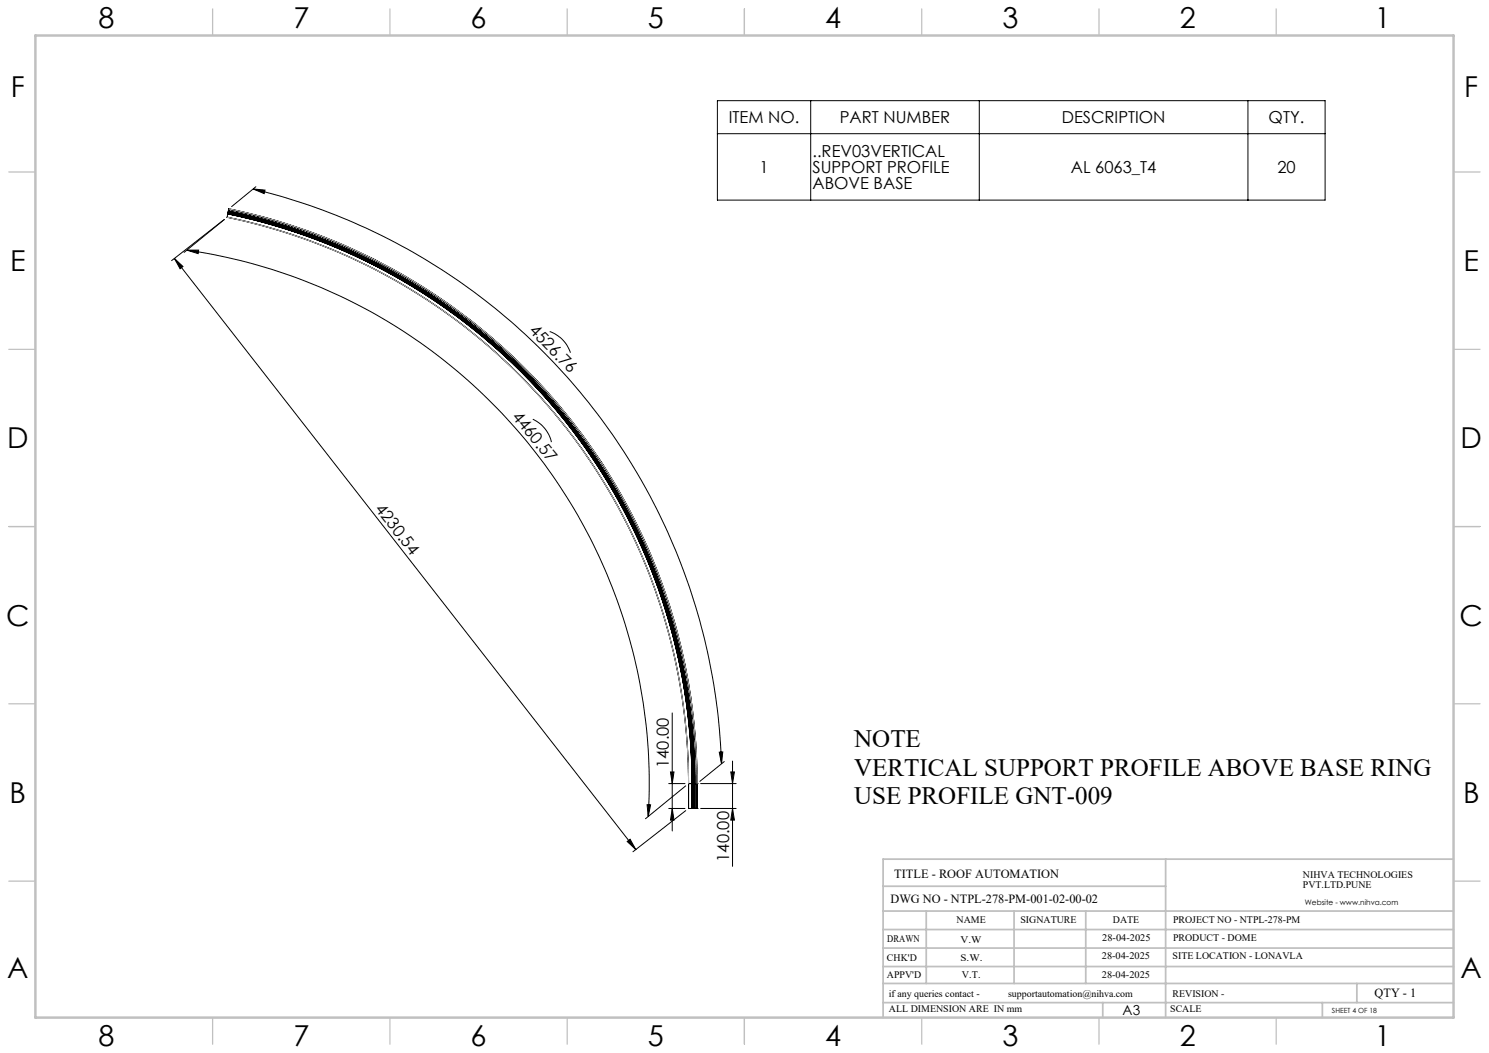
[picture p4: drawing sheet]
<svg xmlns="http://www.w3.org/2000/svg" width="420mm" height="297mm" viewBox="0 0 420 297" stroke-linecap="round" stroke-linejoin="round" font-family="sans-serif">
<g fill="none" stroke="#000" stroke-width=".28">
<path d="M202.4 28.4h171.4v28h-171.4zM202.4 37.7h171.4M228.7 28.4v28M276.2 28.4v28M352 28.4v28M64.3 59.8a164.6 164.6 0 0 1 131.5 161.2 164.6 164.6 0 0 0-131.5-161.2zM64.4 59.5a164.9 164.9 0 0 1 131.6 161.5M64.4 59.5h.1M64.4 59.5l-.1 .5M64.5 59a165.3 165.3 0 0 1 132.1 162M64.5 59.1a165.3 165.3 0 0 1 132 161.9M64.5 59v.1"/>
<path d="M64.5 59.1l-.1 .4M71.4 53.3l3.4 .3-.3 1zM71.4 53.3a172.6 172.6 0 0 1 132.1 162.1M72.2 52.7l-6.9 5.6M49.2 72.9l2.4 2.3-.8 .6zM49.2 72.9l130.2 166.7M51.9 71.2l11.4-9.3-14.9 11.6M52.7 70.6h3.3l-.1 .9zM52.7 70.6a151.9 151.9 0 0 1 130.1 159.7M64.1 61.3a163.1 163.1 0 0 1 130.1 159.7M64.1 61.3a163.2 163.2 0 0 1 130.1 159.7M64.1 61.3h.1"/>
<path d="M64.2 60.3a164 164 0 0 1 131 160.7M64.2 60.3a164.2 164.2 0 0 1 131 160.7M64.2 60.3h.1M64.2 60.3l-.1 1M64.3 60a164.3 164.3 0 0 1 131.2 161M64.3 60a164.4 164.4 0 0 1 131.2 161M64.3 60h.1M64.3 60l-.1 .3M155 93.5a9.4 9.4 0 0 1 5.9 6M150.3 118.2a9.3 9.3 0 0 1 5.2 6.5M189.1 217.7h1l-.5 3.3zM189.6 201.1v33.3"/>
<path d="M202.9 212.2l1-.1-.4 3.3zM204.3 214.8l-6.9 5.6M206.1 217.7h1.1l-.6 3.3zM206.6 214.7v29.7M176.9 237.3l.8-.6 1.7 2.9zM182.5 227h1l-.7 3.3zM188.6 228h4.6M188.6 221h4.6M189.6 228l.5 3.3h-1zM193.4 221.6l-11.3 9.3M193.4 228.6l-14.9 11.6M194.2 221v7"/>
<path d="M194.2 221h.1M194.2 228h2.4M194.2 221h2.4M195.2 228h.1M195.2 221h.1M195.2 221v7M195.5 221v7v-7M195.5 221h.1M195.8 228h.1M195.8 221h.1M195.8 221v7M196 228h.1"/>
<path d="M196 221h.1M196 221v7M196.5 228h.1M196.5 221h.1M196.5 221v7M196.6 228h.1M196.6 221h.1M196.6 221v7M197.6 228h10M197.6 221h10M206.6 228l.6 3.3h-1.1z"/>
</g>
<path d="M64.6 58.9a165.6 165.6 0 0 1 132 162.1M64.1 61.3a163.1 163.1 0 0 1 130.1 159.7" fill="none" stroke="#c0c0c0" stroke-width=".28"/>
<g fill="none" stroke="#c0c0c0" stroke-width=".35">
<path d="M60 2.5v7.5M110 2.5v7.5M160 2.5v7.5M210 2.5v7.5M260 2.5v7.5M310 2.5v7.5M360 2.5v7.5M2.5 48.5h7.5M410 48.5h7.5M2.5 98.5h7.5M410 98.5h7.5M2.5 148.5h7.5"/>
<path d="M410 148.5h7.5M2.5 198.5h7.5M410 198.5h7.5M2.5 248.5h7.5M410 248.5h7.5M60 287v7.5M110 287v7.5M160 287v7.5M210 287v7.5M260 287v7.5M310 287v7.5M360 287v7.5"/>
</g>
<g fill="none" stroke="#c0c0c0" stroke-width=".5">
<path d="M249.1 257h160.9M249.1 250h79.7M261.3 257v20.4M286 257v20.4M306.2 257v20.4M328.8 242.3v44.7M410 242.3h-160.9v44.7M249.1 272.6h160.9M249.1 267.4h160.9M249.1 262.2h160.9M249.1 277.4h160.9M382.7 277.4v5.4"/>
<path d="M249.1 282.8h160.9M311 282.8v4.2M373 282.8v4.2"/>
</g>
<path d="M10 10h400v277h-400z" fill="none" stroke="#c0c0c0" stroke-width=".7"/>
<g fill="#000">
<path d="M202.9 212.2l1-.1-.4 3.3zM71.4 53.3l3.4 .3-.3 1z"/>
<path d="M176.9 237.3l.8-.6 1.7 2.9zM49.2 72.9l2.4 2.3-.8 .6z"/>
<path d="M182.5 227h1l-.7 3.3zM52.7 70.6h3.3l-.1 .9z"/>
<path d="M189.1 217.7h1l-.5 3.3zM189.6 228l.5 3.3h-1z"/>
<path d="M206.6 228l.6 3.3h-1.1zM206.1 217.7h1.1l-.6 3.3z"/>
</g>
<g font-size="8.1">
<text x="27.8" y="8">8</text>
<text x="82.8" y="8">7</text>
<text x="132.8" y="8">6</text>
<text x="182.8" y="8">5</text>
<text x="232.8" y="8">4</text>
<text x="282.8" y="8">3</text>
<text x="332.8" y="8">2</text>
<text x="387.8" y="8">1</text>
<text x="3" y="27.2">F</text>
<text x="413" y="27.2">F</text>
<text x="2.8" y="76.5">E</text>
<text x="412.8" y="76.5">E</text>
<text x="2" y="126.5">D</text>
<text x="412" y="126.5">D</text>
<text x="1.7" y="176.5">C</text>
<text x="411.7" y="176.5">C</text>
<text x="2.7" y="226.5">B</text>
<text x="412.7" y="226.5">B</text>
<text x="2" y="275.7">A</text>
<text x="412" y="275.7">A</text>
<text x="27.8" y="295">8</text>
<text x="82.8" y="295">7</text>
<text x="132.8" y="295">6</text>
<text x="182.8" y="295">5</text>
<text x="232.8" y="295">4</text>
<text x="282.8" y="295">3</text>
<text x="332.8" y="295">2</text>
<text x="387.8" y="295">1</text>
</g>
<g font-size="7.1">
<text x="240.9" y="210.7">NOTE</text>
<text x="240.9" y="218.8">VERTICAL SUPPORT PROFILE ABOVE BASE RING</text>
<text x="240.9" y="226.8">USE PROFILE GNT-009</text>
</g>
<g font-size="4.7">
<text x="205.6" y="34.7">ITEM NO.</text>
<text x="236.9" y="34.7">PART NUMBER</text>
<text x="299.5" y="34.7">DESCRIPTION</text>
<text x="357.8" y="34.7">QTY.</text>
<text x="229.2" y="44.2">..REV03VERTICAL</text>
<text x="214.2" y="48.7">1</text>
<text x="229.2" y="48.7">SUPPORT PROFILE</text>
<text x="229.2" y="53.3">ABOVE BASE</text>
<text x="302" y="48.7">AL 6063_T4</text>
<text x="360.3" y="48.7">20</text>
<text x="149.1" y="93.5" transform="rotate(46 149.1 93.5)">4526.76</text>
<text x="144.3" y="117.6" transform="rotate(51 144.3 117.6)">4460.57</text>
<text x="105.7" y="143.5" transform="rotate(52 105.7 143.5)">4230.54</text>
<text x="188.6" y="216.6" transform="rotate(-90 188.6 216.6)">140.00</text>
<text x="205.6" y="243.1" transform="rotate(-90 205.6 243.1)">140.00</text>
</g>
<text font-size="3.9" x="316.7" y="286.4">A3</text>
<g font-size="3.5">
<text x="252.2" y="247.6">TITLE - ROOF AUTOMATION</text>
<text x="251.2" y="254.7">DWG NO - NTPL-278-PM-001-02-00-02</text>
<text x="387.7" y="281.1">QTY - 1</text>
</g>
<g font-size="2.8">
<text x="367.5" y="247.6">NIHVA TECHNOLOGIES</text>
<text x="367.5" y="250.5">PVT.LTD.PUNE</text>
<text x="269.8" y="260.3">NAME</text>
<text x="287.8" y="260.3">SIGNATURE</text>
<text x="313.9" y="260.4">DATE</text>
<text x="330.9" y="260.4">PROJECT NO - NTPL-278-PM</text>
<text x="250.3" y="265.6">DRAWN</text>
<text x="270.9" y="266.1">V.W</text>
<text x="310.9" y="265.5">28-04-2025</text>
<text x="330.9" y="265.5">PRODUCT - DOME</text>
<text x="250.2" y="271.1">CHK'D</text>
<text x="250.2" y="275.8">APPV'D</text>
<text x="270.9" y="271.1">S.W.</text>
<text x="271.3" y="275.8">V.T.</text>
<text x="310.8" y="270.6">28-04-2025</text>
<text x="310.8" y="275.8">28-04-2025</text>
<text x="330.7" y="270.6">SITE LOCATION - LONAVLA</text>
<text x="250.7" y="281.1">if any queries contact -</text>
<text x="284.3" y="281.1">supportautomation@nihva.com</text>
<text x="330.7" y="281.1">REVISION -</text>
<text x="250.7" y="285.6">ALL DIMENSION ARE IN mm</text>
<text x="330.1" y="285.6">SCALE</text>
</g>
<text font-size="2.1" x="368.1" y="255.1">Website - www.nihva.com</text>
<text font-size="2" x="375.7" y="285.6">SHEET 4 OF 18</text>
</svg>
